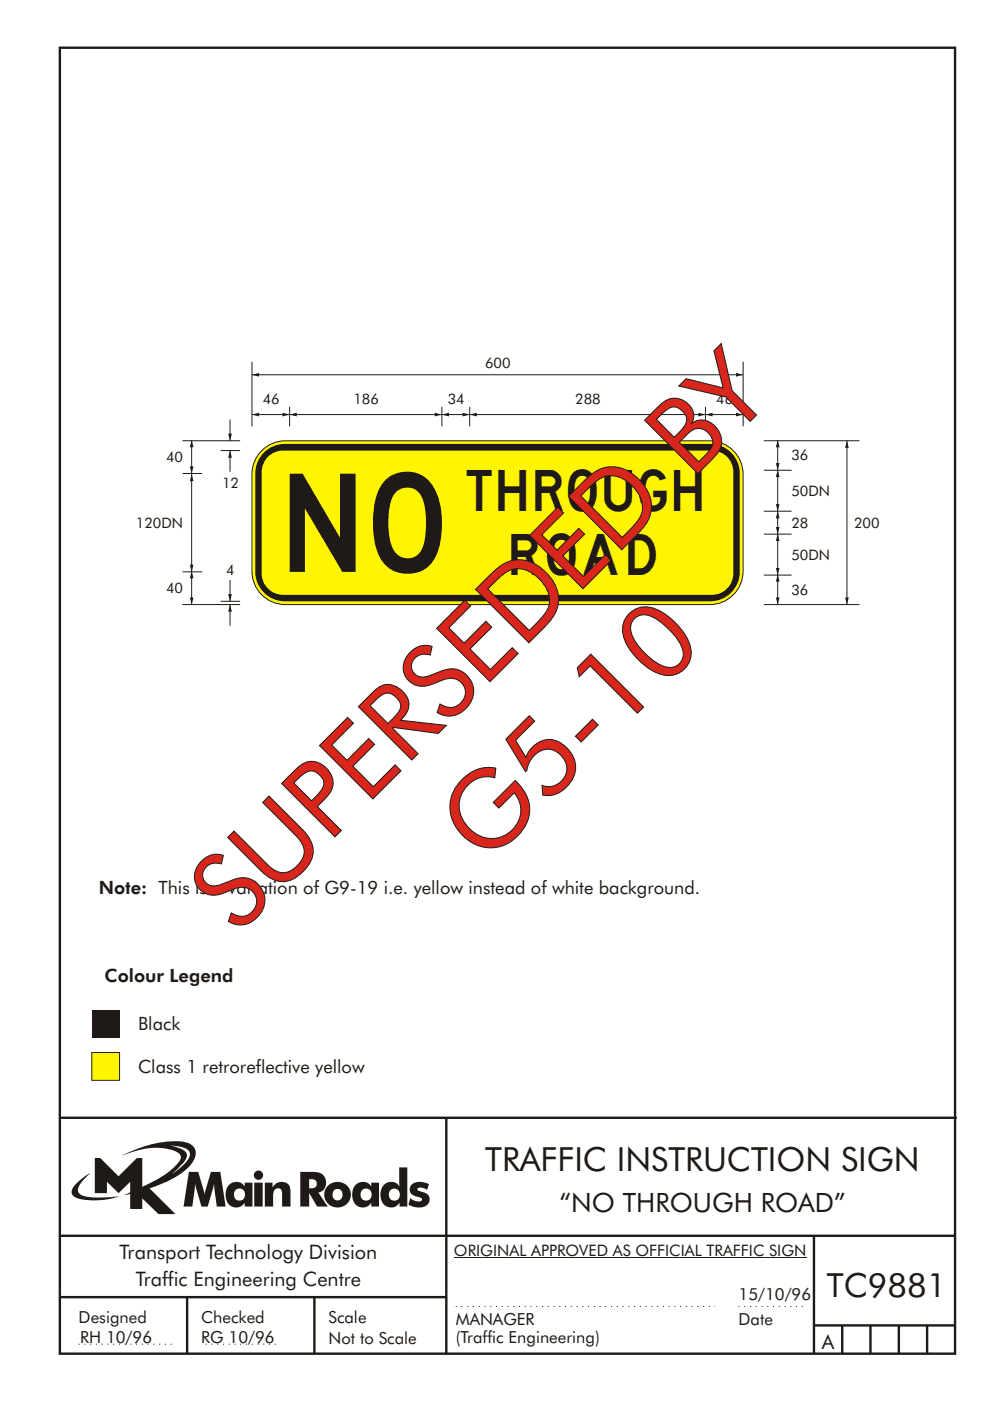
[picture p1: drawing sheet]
<svg xmlns="http://www.w3.org/2000/svg" width="210mm" height="297mm" viewBox="0 0 210 297" stroke-linecap="round" stroke-linejoin="round" font-family="sans-serif">
<g fill="none" stroke="#1f1a17" stroke-width=".51">
<path d="M12.7 10.1h189.9v276.9h-189.9zM12.7 237h190.3M94.7 236.9v50.1M12.7 262h190M12.7 275h82M39.7 275v12M66.7 275v12M172.7 262v25M172.7 281h30M178.7 281v6M184.7 281v6M190.7 281v6"/>
<path d="M196.7 281v6"/>
</g>
<path d="M96.7 277h55M156.7 277h14M16.7 285h20.3M43.7 285h15" fill="none" stroke="#1f1a17" stroke-width=".21" stroke-dasharray=".2 1" stroke-linecap="butt"/>
<path d="M36.1 242.9a5.8 5.8 0 0 1 3.9 1 1.58 1.58 0 0 1-.2 2.1l-1.1 1.2-2.3 1.8 .9-.9a6.5 6.5 0 0 0 2.4-3.2 2.43 2.43 0 0 0-2.3-1.7zM20.1 245.5v7.5h2.6v-2.4l2.5 2.4 2.4-2.4v2.2l-1.3 .6 1.3-.3v3.2h2.6v-2.2l3.4 3.3h3.6l-5.5-5.4a20.1 20.1 0 0 0 8.7-5 3.1 3.1 0 0 0 .8-3.8 3.8 3.8 0 0 0-3.1-1.2 25.1 25.1 0 0 0-12.4 3.1 16.1 16.1 0 0 1 11.1-1.2 1.56 1.56 0 0 1 1.5 2 17.9 17.9 0 0 1-8.1 5.7v-6.1h-1.2l-3.8 3.9-3.9-3.9zM16.2 250.9a1.82 1.82 0 0 0-.6 2.7 9.9 9.9 0 0 0 5.8 .9l1.9-.3 2-.6a22.2 22.2 0 0 1-7.7-.1 1.33 1.33 0 0 1-.8-2.2l1-1.2 1.3-1.4-1.4 .9zM65.6 250a1.13 1.13 0 0 1 1.2 .2 1.13 1.13 0 0 1 .4 1.2 1.26 1.26 0 0 1-1.6 .5zM63.7 248.5v7.3h1.9v-2.9l1.7 2.9h2.2l-2-2.9a2.25 2.25 0 0 0 1.6-2.7 2.25 2.25 0 0 0-2.6-1.7zM68.9 253.3a2.8 2.8 0 0 0 5.6 0 2.8 2.8 0 0 0-5.6 0zM71 252.3a1.15 1.15 0 0 1 1.7 1 1.15 1.15 0 0 1-1.7 1 1.46 1.46 0 0 1 0-2zM75.5 251.1a3.2 3.2 0 0 0 .4 4.7 2.13 2.13 0 0 0 2.9-.8v.8h1.6v-5.1h-1.6v.9a2.07 2.07 0 0 0-3.3-.5zM76.9 252.2a1.23 1.23 0 0 1 1.7 .3 1.23 1.23 0 0 1-.2 1.7 1.23 1.23 0 0 1-1.7-.1 1.55 1.55 0 0 1 .2-1.9zM84.7 247.5l.1 4.1a2.16 2.16 0 0 0-2.4-1 2.16 2.16 0 0 0-1.6 2 2.52 2.52 0 0 0 2.7 3.4 2.11 2.11 0 0 0 1.3-1v.8h1.6v-8.3zM82.9 252.2a1.24 1.24 0 0 1 1.9 1.1 1.24 1.24 0 0 1-1.9 1 1.47 1.47 0 0 1 0-2.1zM87.5 251a1.52 1.52 0 0 0-.5 1.7 1.52 1.52 0 0 0 1.5 1 .82 .82 0 0 1 1 .8 2.07 2.07 0 0 1-2.5-.5l-.3 1.4a3.8 3.8 0 0 0 3.9 .1 1.56 1.56 0 0 0 .5-1.7 1.56 1.56 0 0 0-1.4-1.1 1.25 1.25 0 0 1-1.1-.5 1.21 1.21 0 0 1 1.7-.1l.3 .2 .4-1.3a3.7 3.7 0 0 0-3.5 0zM40.1 248.5l-1.2 7.3h1.9l.6-4.8 1.3 4.8h1.4l1.3-4.8 .6 4.8h1.9l-1.2-7.3h-1.9l-1.4 4.8-1.3-4.8zM48.7 251.1a3.2 3.2 0 0 0 .4 4.7 2.13 2.13 0 0 0 2.8-.8v.8h1.7v-5.1h-1.7v.9a2.07 2.07 0 0 0-3.2-.5zM50.1 252.2a1.23 1.23 0 0 1 1.6 .3 1.23 1.23 0 0 1-.2 1.7 1.23 1.23 0 0 1-1.7-.1 1.55 1.55 0 0 1 .3-1.9zM53.9 250.7v5.1h1.8v-5.1zM53.8 249.2a1 1 0 0 0 2 0 1 1 0 0 0-2 0zM56.2 250.7v5.1h1.7a5.4 5.4 0 0 1 .4-3.6 .91 .91 0 0 1 1.1-.2 .91 .91 0 0 1 .4 1.1v2.7h1.8v-2.9a2 2 0 0 0-1.3-2.3 2 2 0 0 0-2.5 1.2v-1.1z" fill-rule="evenodd" fill="#1f1a17"/>
<path d="M96.3 266.7h74.7" fill="none" stroke="#1f1a17" stroke-width=".21"/>
<path d="M19.5 223.2h5.9v5.8h-5.9z" fill-rule="evenodd" fill="#fff500" stroke="#1f1a17" stroke-width=".21"/>
<path d="M19.5 214.3h5.9v5.9h-5.9z" fill="#1f1a17"/>
<g fill="none" stroke="#1f1a17" stroke-width=".21">
<path d="M53.5 76.7v13.7M157.7 76.7v13.7M61.4 86.3v4.1M93.7 86.3v4.1M99.7 86.3v4.1M149.7 86.3v4.1M162.1 99.7h5.8M162.1 93.4h20.2M162.1 108.4h5.8M162.1 113.2h5.8M162.1 128.2h20.2M162.1 121.9h5.8"/>
<path d="M165 121.8v6.4"/>
</g>
<g fill="#1f1a17">
<path d="M165 121.8l.4 1.5h-.8l.4-1.5 .4 1.5z" fill-rule="evenodd"/>
<path d="M164.6 126.7h.8l-.4 1.5 .4-1.5-.4 1.5z" fill-rule="evenodd"/>
</g>
<path d="M165 93.3v6.4" fill="none" stroke="#1f1a17" stroke-width=".21"/>
<g fill="#1f1a17">
<path d="M165 93.3l.4 1.5h-.8l.4-1.5 .4 1.5z" fill-rule="evenodd"/>
<path d="M164.6 98.2h.8l-.4 1.5 .4-1.5-.4 1.5z" fill-rule="evenodd"/>
</g>
<path d="M165 113.2v8.7" fill="none" stroke="#1f1a17" stroke-width=".21"/>
<g fill="#1f1a17">
<path d="M165 113.2l.4 1.5h-.8l.4-1.5 .4 1.5z" fill-rule="evenodd"/>
<path d="M164.6 120.4h.8l-.4 1.5 .4-1.5-.4 1.5z" fill-rule="evenodd"/>
</g>
<path d="M165 108.4v4.8" fill="none" stroke="#1f1a17" stroke-width=".21"/>
<g fill="#1f1a17">
<path d="M165 108.4l.4 1.5h-.8l.4-1.5 .4 1.5z" fill-rule="evenodd"/>
<path d="M164.6 111.7h.8l-.4 1.5 .4-1.5-.4 1.5z" fill-rule="evenodd"/>
</g>
<path d="M165 99.6v8.8" fill="none" stroke="#1f1a17" stroke-width=".21"/>
<g fill="#1f1a17">
<path d="M165 99.6l.4 1.5h-.8l.4-1.5 .4 1.5z" fill-rule="evenodd"/>
<path d="M164.6 106.9h.8l-.4 1.5 .4-1.5-.4 1.5z" fill-rule="evenodd"/>
</g>
<path d="M53.5 79.5h104.2" fill="none" stroke="#1f1a17" stroke-width=".21"/>
<g fill="#1f1a17">
<path d="M53.5 79.5l1.5-.4v.7l-1.5-.3 1.5-.4z" fill-rule="evenodd"/>
<path d="M156.2 79.1l1.5 .4-1.5 .3v-.7l1.5 .4z" fill-rule="evenodd"/>
</g>
<path d="M53.5 87.9h7.9" fill="none" stroke="#1f1a17" stroke-width=".21"/>
<g fill="#1f1a17">
<path d="M53.5 87.9l1.5-.4v.8l-1.5-.4 1.5-.4z" fill-rule="evenodd"/>
<path d="M59.9 87.5l1.5 .4-1.5 .4v-.8l1.5 .4z" fill-rule="evenodd"/>
</g>
<path d="M93.7 87.9h6" fill="none" stroke="#1f1a17" stroke-width=".21"/>
<g fill="#1f1a17">
<path d="M93.7 87.9l1.6-.4v.8l-1.6-.4 1.6-.4z" fill-rule="evenodd"/>
<path d="M98.1 87.5l1.6 .4-1.6 .4v-.8l1.6 .4z" fill-rule="evenodd"/>
</g>
<path d="M99.7 87.9h50" fill="none" stroke="#1f1a17" stroke-width=".21"/>
<g fill="#1f1a17">
<path d="M99.7 87.9l1.5-.4v.8l-1.5-.4 1.5-.4z" fill-rule="evenodd"/>
<path d="M148.2 87.5l1.5 .4-1.5 .4v-.8l1.5 .4z" fill-rule="evenodd"/>
</g>
<path d="M149.7 87.9h8" fill="none" stroke="#1f1a17" stroke-width=".21"/>
<g fill="#1f1a17">
<path d="M149.7 87.9l1.5-.4v.8l-1.5-.4 1.5-.4z" fill-rule="evenodd"/>
<path d="M156.2 87.5l1.5 .4-1.5 .4v-.8l1.5 .4z" fill-rule="evenodd"/>
</g>
<path d="M61.4 87.9h32.3" fill="none" stroke="#1f1a17" stroke-width=".21"/>
<g fill="#1f1a17">
<path d="M61.4 87.9l1.6-.4v.8l-1.6-.4 1.6-.4z" fill-rule="evenodd"/>
<path d="M92.2 87.5l1.5 .4-1.5 .4v-.8l1.5 .4z" fill-rule="evenodd"/>
</g>
<path d="M55.9 95.2a7 7 0 0 1 4.6-1.7h90.1a7.1 7.1 0 0 1 7.1 7v20.6a7.1 7.1 0 0 1-7.1 7.1h-90.1a7.1 7.1 0 0 1-7-7.1v-20.6a7 7 0 0 1 2.4-5.3z" fill-rule="evenodd" fill="#fff500" stroke="#1f1a17" stroke-width=".21"/>
<path d="M56 96a6.2 6.2 0 0 1 4.4-1.9h90.3a6.2 6.2 0 0 1 6.2 6.2v21a6.2 6.2 0 0 1-6.2 6.2h-90.3a6.2 6.2 0 0 1-6.2-6.2v-21a6.2 6.2 0 0 1 1.8-4.3z" fill-rule="evenodd" fill="#1f1a17"/>
<path d="M57.1 96.6a4.5 4.5 0 0 1 2.9-1.1h91.1a4.5 4.5 0 0 1 4.5 4.5v21.6a4.5 4.5 0 0 1-4.5 4.5h-91.1a4.5 4.5 0 0 1-4.5-4.5v-21.6a4.5 4.5 0 0 1 1.6-3.4z" fill-rule="evenodd" fill="#fff500"/>
<path d="M179.7 93.4v34.8" fill="none" stroke="#1f1a17" stroke-width=".21"/>
<g fill="#1f1a17">
<path d="M179.7 93.4l.4 1.6h-.8l.4-1.6 .4 1.6z" fill-rule="evenodd"/>
<path d="M179.3 126.7h.8l-.4 1.5 .4-1.5-.4 1.5z" fill-rule="evenodd"/>
</g>
<path d="M38.7 93.4h12.2M46.8 95.5h4.1M38.7 100.4h4.2M38.7 128.2h12.2M38.7 121.2h4.2M46.8 127.5h4.1M48.8 123v4.5" fill="none" stroke="#1f1a17" stroke-width=".21"/>
<path d="M48.4 126h.8l-.4 1.5 .4-1.5-.4 1.5z" fill-rule="evenodd" fill="#1f1a17"/>
<path d="M48.8 89v4.4" fill="none" stroke="#1f1a17" stroke-width=".21"/>
<path d="M48.4 91.9h.8l-.4 1.5 .4-1.5-.4 1.5z" fill-rule="evenodd" fill="#1f1a17"/>
<path d="M48.8 128.2v4.5" fill="none" stroke="#1f1a17" stroke-width=".21"/>
<path d="M48.8 128.2l.4 1.5h-.8z" fill-rule="evenodd" fill="#1f1a17"/>
<path d="M48.8 95.5v4.5" fill="none" stroke="#1f1a17" stroke-width=".21"/>
<path d="M48.8 95.5l.4 1.5h-.8z" fill-rule="evenodd" fill="#1f1a17"/>
<path d="M40.7 121.1v7.1" fill="none" stroke="#1f1a17" stroke-width=".21"/>
<g fill="#1f1a17">
<path d="M40.7 121.1l.4 1.5h-.8l.4-1.5 .4 1.5z" fill-rule="evenodd"/>
<path d="M40.3 126.7h.8l-.4 1.5 .4-1.5-.4 1.5z" fill-rule="evenodd"/>
</g>
<path d="M40.7 93.3v7.1" fill="none" stroke="#1f1a17" stroke-width=".21"/>
<g fill="#1f1a17">
<path d="M40.7 93.3l.4 1.5h-.8l.4-1.5 .4 1.5z" fill-rule="evenodd"/>
<path d="M40.3 98.9h.8l-.4 1.5 .4-1.5-.4 1.5z" fill-rule="evenodd"/>
</g>
<path d="M40.7 100.5v20.7" fill="none" stroke="#1f1a17" stroke-width=".21"/>
<g fill="#1f1a17">
<path d="M40.7 100.5l.4 1.5h-.8l.4-1.5 .4 1.5z" fill-rule="evenodd"/>
<path d="M40.3 119.7h.8l-.4 1.5 .4-1.5-.4 1.5z" fill-rule="evenodd"/>
</g>
<g font-size="22.4" fill="#1f1a17">
<text x="102.9" y="183.6" transform="rotate(-45 102.9 183.6)">G5-10</text>
<text x="50.2" y="198.3" transform="rotate(-45 50.2 198.3)">SUPERSEDED BY</text>
</g>
<text font-size="20.8" fill="#1f1a17" x="61.4" y="121.3">NO</text>
<g font-size="8.7" fill="#1f1a17">
<text x="99" y="108.4">THROUGH</text>
<text x="108.6" y="121.9">ROAD</text>
</g>
<g font-size="7.1" fill="#1f1a17">
<text x="102.9" y="248.2">TRAFFIC INSTRUCTION SIGN</text>
<text x="175.4" y="275">TC9881</text>
</g>
<text font-size="5.6" fill="#1f1a17" x="118.7" y="256.9">“NO THROUGH ROAD”</text>
<g font-size="4.2" fill="#1f1a17">
<text x="25.4" y="267">Transport Technology Division</text>
<text x="28.8" y="272.6">Traffic Engineering Centre</text>
<text x="174.4" y="285.9">A</text>
</g>
<g font-size="3.9" fill="#1f1a17">
<text x="21" y="189.5">Note: This is a variation of G9-19 i.e. yellow instead of white background.</text>
<text x="22.2" y="208.3">Colour Legend</text>
<text x="29.3" y="218.5">Black</text>
<text x="29.3" y="227.5">Class 1 retroreflective yellow</text>
</g>
<g font-size="3.5" fill="#1f1a17">
<text x="156.7" y="275.6">15/10/96</text>
<text x="16.7" y="280.5">Designed</text>
<text x="42.7" y="280.5">Checked</text>
<text x="69.7" y="280.5">Scale</text>
<text x="96.7" y="281">MANAGER</text>
<text x="156.7" y="281">Date</text>
<text x="17" y="284.8">RH 10/96</text>
<text x="42.7" y="284.8">RG 10/96</text>
<text x="69.7" y="285">Not to Scale</text>
<text x="96.7" y="284.7">(Traffic Engineering)</text>
</g>
<text font-size="3.4" fill="#1f1a17" x="96.3" y="266.3">ORIGINAL APPROVED AS OFFICIAL TRAFFIC SIGN</text>
<g font-size="3.1" fill="#1f1a17">
<text x="102.9" y="78">600</text>
<text x="55.7" y="85.8">46</text>
<text x="75" y="85.8">186</text>
<text x="95" y="85.8">34</text>
<text x="122" y="85.8">288</text>
<text x="152" y="85.8">46</text>
<text x="35.2" y="97.9">40</text>
<text x="167.9" y="97.6">36</text>
<text x="47.1" y="103.6">12</text>
<text x="167.9" y="105.1">50DN</text>
<text x="28.8" y="112">120DN</text>
<text x="167.9" y="111.9">28</text>
<text x="181.2" y="111.9">200</text>
<text x="167.9" y="118.7">50DN</text>
<text x="35.2" y="125.7">40</text>
<text x="48" y="121.9">4</text>
<text x="167.9" y="126.1">36</text>
</g>
</svg>
